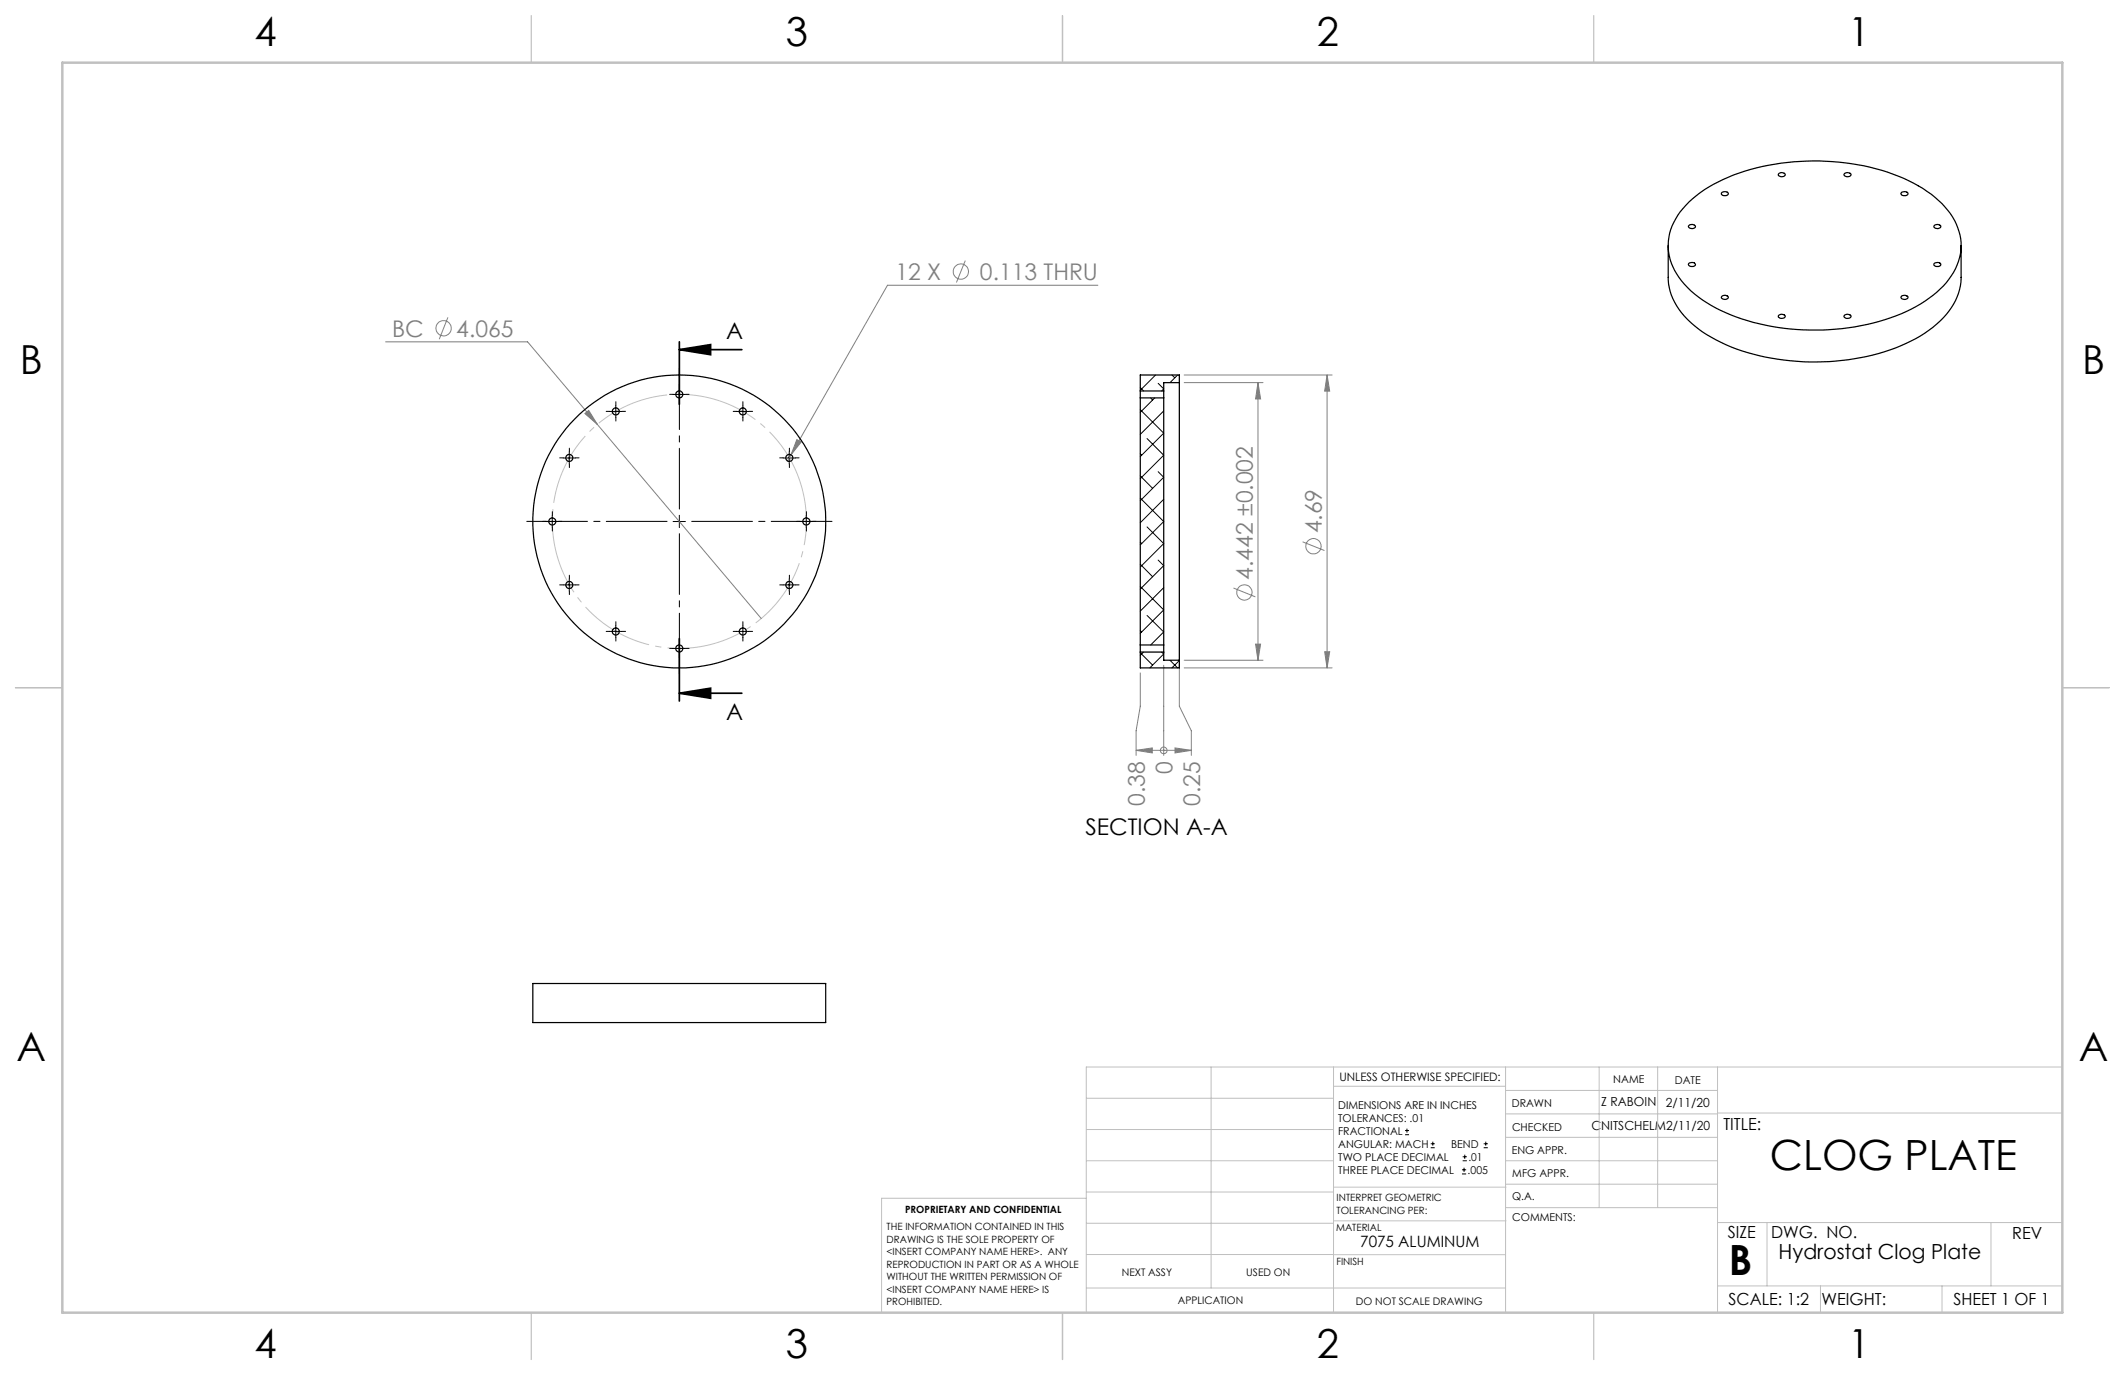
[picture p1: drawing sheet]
<svg xmlns="http://www.w3.org/2000/svg" width="432mm" height="279mm" viewBox="0 0 432 279" stroke-linecap="round" stroke-linejoin="round" font-family="sans-serif">
<g fill="none" stroke="#808080" stroke-width=".2">
<path d="M196.1 53l-1.8 4.4M223.1 58h-42.8l-20.3 35.7M78.4 69.5h28.8l14.2 16.8M91 64.5l-1.7 4.4M240.6 77.8h16M240.6 76.2h30.1M255.6 77.8v56.4M255.6 77.8l.6 3.3h-1.1zM269.7 76.2l.5 3.3h-1zM269.7 76.2v59.5M118.9 84l.7-.6 1.8 2.9zM121.4 86.3l33.3 39.4"/>
<path d="M161.9 89.3l.9 .5-2.1 2.6zM250.6 119.5l4.5 1.8M264.7 110.1l4.4 1.8M231.7 136.7v6.8l-.8 5v5M236.5 135.2v18.3M239.6 135.2v8.3l2.5 5v5M240.6 134.2h16M240.6 135.7h30.1M255.1 130.9h1.1l-.6 3.3zM269.2 132.4h1l-.5 3.3zM230.9 152.5h11.2M230.9 152.5l3.2-.5v1z"/>
<path d="M236.5 152.5h.1M238.8 152l3.3 .5-3.3 .5z"/>
<circle cx="195.3" cy="55.2" r="1.56"/>
<circle cx="90.1" cy="66.7" r="1.55"/>
<circle cx="266.9" cy="111" r="1.55"/>
<circle cx="252.9" cy="120.4" r="1.55"/>
<circle cx="236.5" cy="152.5" r=".68"/>
</g>
<g fill="none" stroke="#000" stroke-width=".2">
<path d="M138 78.9v2.5M114.4 93.1h2.5M115.7 91.8v2.5M123.9 83.6h2.5M125.1 82.4v2.4M136.8 80.2h2.5M149.7 83.6h2.5M151 82.4v2.4M159.1 93.1h2.5M160.4 91.8v2.5M111 106h2.5M112.2 104.7v2.5"/>
<path d="M114.4 118.9h2.5M115.7 117.6v2.5M136.8 106h2.5M138 104.7v2.5M159.1 118.9h2.5M160.4 117.6v2.5M162.6 106h2.5M163.8 104.7v2.5M123.9 128.3h2.5M125.1 127.1v2.5M136.8 131.8h2.5M138 130.5v2.5"/>
<path d="M149.7 128.3h2.5M151 127.1v2.5M285.5 230.6h.8M285.5 229.7h.8M285.9 229.3v.9M290.7 233.2h.8M290.7 232.4h.8M291.1 232v.8M297.1 238.5h.8M297.1 237.7h.8M297.2 235.9h.9M297.2 235.1h.9"/>
<path d="M297.5 237.3v.8M297.6 234.6v.9M301.5 233.2h.8M301.5 232.4h.8M301.9 232v.8"/>
</g>
<path d="M138 71l6.4-1v2.1zM138 71h12.7M138 69.5v12.7M138 129.8v12.7M138 140.9l6.4-1.1v2.1zM138 140.9h12.7" fill="none" stroke="#000" stroke-width=".35"/>
<path d="M162.7 98.4a25.8 25.8 0 0 0-43.2-10.4 25.8 25.8 0 0 0 11.8 42.9 25.8 25.8 0 0 0 31.8-31.1l-.4-1.4" fill="none" stroke="#c0c0c0" stroke-width=".2" stroke-dasharray="15.2 1.3 1.3 1.3" stroke-dashoffset="2.7" stroke-linecap="butt"/>
<path d="M135.6 105.9h-28.6M138.1 103.4v-28.5M138.1 108.4v28.6M140.6 105.9h28.5" fill="none" stroke="#000" stroke-width=".2" stroke-dasharray="15.2 1.3 1.3 1.3" stroke-dashoffset="2.9"/>
<g fill="none" stroke="#000" stroke-width=".2" stroke-dasharray="15.2 1.3 1.3 1.3">
<path d="M138.1 78.9v-.7M114.4 93h-.7M115.7 91.8v-.7M115.7 94.3v.7M116.9 93h.8M123.9 83.6h-.7M125.1 82.3v-.7M125.1 84.8v.8M126.4 83.6h.7M136.8 80.1h-.7M138.1 81.4v.7M139.3 80.1h.7"/>
<path d="M149.7 83.6h-.7M151 82.3v-.7M151 84.8v.8M152.2 83.6h.7M159.2 93h-.8M160.4 91.8v-.7M160.4 94.3v.7M161.7 93h.7M111 105.9h-.7M112.2 104.7v-.7M112.2 107.2v.7M113.5 105.9h.7"/>
<path d="M114.4 118.9h-.7M115.7 117.6v-.7M116.9 118.9h.8M159.2 118.9h-.8M160.4 117.6v-.7M161.7 118.9h.7M162.6 105.9h-.7M163.9 104.7v-.7M163.9 107.2v.7M165.1 105.9h.7M115.7 120.1v.7M123.9 128.3h-.7"/>
<path d="M125.1 127v-.7M125.1 129.5v.8M126.4 128.3h.7M136.8 131.8h-.7M138.1 130.5v-.7M138.1 133v.7M139.3 131.8h.7M149.7 128.3h-.7M151 127v-.7M151 129.5v.8M152.2 128.3h.7M160.4 120.1v.7"/>
</g>
<g fill="none" stroke="#c0c0c0" stroke-width=".2">
<path d="M246.1 216.8v44.9M271 216.8v49.9M305.9 216.8v49.9M324.9 216.8v28.6M336.8 216.8v28.6M349 216.8v49.9M419.1 216.8h-198.4v49.9M220.7 235.9h50.3M220.7 229.5h50.3M220.7 223.2h50.3M271 220.7h34.9M305.9 231.1h43.1"/>
<path d="M305.9 226.3h43.1M305.9 221.6h43.1M305.9 235.9h43.1M349 226.2h70.1M220.7 248.6h50.3M220.7 242.2h50.3M220.7 254.9h50.3M220.7 243.5h-41.6v23.2M271 255h34.9M271 248.1h35M271 241.2h35M305.9 240.6h43.1"/>
<path d="M306 245.4h43M349 248.4h70.1M359.1 248.4v12.9M404.6 248.4v12.9M220.7 261.7h85.2M349 261.3h70.1M369.9 261.3v5.4M394.6 261.3v5.4"/>
</g>
<path d="M108 3.2v9.5M215.9 3.2v9.5M323.8 3.2v9.5M3.1 139.7h9.6M419.1 139.7h9.5M108 266.7v9.6M215.9 266.7v9.6M323.8 266.7v9.6" fill="none" stroke="#c0c0c0" stroke-width=".25"/>
<path d="M12.7 12.7h406.4v254h-406.4z" fill="none" stroke="#c0c0c0" stroke-width=".5"/>
<path d="M138 71l6.4-1v2.1zM138 140.9l6.4-1.1v2.1z" fill="#000"/>
<g fill="#808080">
<path d="M118.9 84l.7-.6 1.8 2.9z"/>
<path d="M161.9 89.3l.9 .5-2.1 2.6z"/>
<path d="M238.8 152l3.3 .5-3.3 .5zM230.9 152.5l3.2-.5v1z"/>
<path d="M255.6 77.8l.6 3.3h-1.1zM255.1 130.9h1.1l-.6 3.3zM269.7 76.2l.5 3.3h-1zM269.2 132.4h1l-.5 3.3z"/>
</g>
<g fill="none" stroke="#000" stroke-width=".25">
<path d="M349.8 39.2a.86 .86 0 0 1 1.4 .2 .82 .82 0 0 1-1.4-.1zM361.5 35.2a.72 .72 0 0 1 .7-.1 .72 .72 0 0 1 .5 .5 .82 .82 0 0 1-1.3-.1zM374.8 35.2a.9 .9 0 0 1 1.3 .3 .83 .83 0 0 1-1.4 0zM386.4 39.1a.9 .9 0 0 1 1.3 .3 .85 .85 0 0 1-1.4-.1zM339 49.9v6.5a12.9 12.9 0 0 0 5.3 9.8 36 36 0 0 0 19.5 7.1 46.1 46.1 0 0 0 25.5-4.5 17.5 17.5 0 0 0 8.7-9.2l.5-2.3v-7.4M343.1 45.9a.77 .77 0 0 1 .8-.3 .77 .77 0 0 1 .6 .6 .8 .8 0 0 1-1.4-.3zM343.1 53.6a.79 .79 0 0 1 .8-.3 .79 .79 0 0 1 .6 .6 .79 .79 0 0 1-.8 .3 .79 .79 0 0 1-.6-.6zM343.2 41a32.8 32.8 0 0 1 17.4-7.6 47.3 47.3 0 0 1 27.2 3.3 19.6 19.6 0 0 1 9.7 8.9 10.8 10.8 0 0 1-2 11.8 28.6 28.6 0 0 1-14.9 8.3 47.3 47.3 0 0 1-31.9-3.1 18.3 18.3 0 0 1-9.1-9.1 10.9 10.9 0 0 1 2.4-11.1zM393 45.9a.82 .82 0 0 1 1.4 .2 .8 .8 0 0 1-1.4-.1zM393 53.6a.86 .86 0 0 1 1.4 .2 .81 .81 0 0 1-1.4-.1zM231.7 79.4v1.5M231.7 79.4h4.8"/>
<path d="M236.5 79.4v1.5M239.6 77.8v56.4M239.6 77.8v-1.6h-7.9v3.2M239.6 77.8h-3.1v1.6M349.8 60.3a.82 .82 0 0 1 1.4 .2 .8 .8 0 0 1-1.4-.1zM361.5 64a.72 .72 0 0 1 .7-.2 .72 .72 0 0 1 .5 .6 .82 .82 0 0 1-1.3-.2zM374.8 64a.9 .9 0 0 1 1.3 .3 .83 .83 0 0 1-1.4-.1zM386.4 60.2a.84 .84 0 0 1 1.3 .3 .83 .83 0 0 1-1.4-.1zM231.7 80.9v50.2M231.7 80.9h4.8M236.5 80.9v50.2M231.7 131.1v1.4"/>
<path d="M231.7 132.5v3.2h7.9v-1.5M231.7 132.5h4.8M231.7 131.1h4.8M236.5 131.1v1.4M236.5 132.5v1.7h3.1M108.3 199.8h59.5v8h-59.5z"/>
<circle cx="115.7" cy="93" r=".72"/>
<circle cx="125.1" cy="83.6" r=".7"/>
<circle cx="138" cy="80.2" r=".71"/>
<circle cx="150.9" cy="83.6" r=".71"/>
<circle cx="160.4" cy="93" r=".72"/>
<circle cx="112.2" cy="106" r=".72"/>
<circle cx="115.7" cy="118.9" r=".72"/>
<circle cx="138" cy="106" r="29.8"/>
<circle cx="160.4" cy="118.9" r=".72"/>
<circle cx="163.8" cy="106" r=".72"/>
<circle cx="125.1" cy="128.3" r=".71"/>
<circle cx="138" cy="131.8" r=".72"/>
<circle cx="150.9" cy="128.3" r=".72"/>
</g>
<g fill="none" stroke="#000" stroke-width=".2">
<path d="M231.7 78.7l.7 .7M234.8 76.2l-3.1 3.1M235.3 77.9l1.2 1.1-.5 .4M238.1 76.2l.6 .6M239.3 76.2l-1.6 1.6M231.7 83.3l4.8 4.7-4.8 4.8M231.7 96.7l2.5 2.5M231.7 92.2l.3 .3M233.1 89.1l3.4 3.4-4.8 4.8M233.8 80.9l.4 .4M234.6 80.9l-2.9 2.9M235.3 95.8l1.2 1.2-4.8 4.7"/>
<path d="M236.5 83.5l-4.8 4.8M231.7 101.2l4.8 4.8-4.8 4.7M231.7 119.2l4.8 4.7-4.8 4.8M231.7 114.7l2.5 2.5M231.7 110.2l.3 .3M233.1 107.1l3.4 3.4-4.8 4.7M235.3 113.8l1.2 1.1-4.8 4.8M236.5 101.5l-4.8 4.7M236.5 119.4l-4.8 4.8M231.7 132.6l2.5 2.5M231.7 128.1l.3 .3M232.4 132.5l-.7 .7"/>
<path d="M233.1 125.1l3.4 3.3-2.7 2.7M236 132.5l.5 .4-2.9 2.8M237.7 134.2l1.6 1.5M239.6 134.2l-1.5 1.5"/>
</g>
<g font-size="8.5">
<text x="359.7" y="237.7">CLOG PLATE</text>
<text x="351.3" y="259">B</text>
</g>
<g font-size="8.1">
<text x="51.7" y="9.3">4</text>
<text x="159.7" y="9.3">3</text>
<text x="267.6" y="9.3">2</text>
<text x="375.6" y="9.3">1</text>
<text x="4" y="76">B</text>
<text x="423.1" y="76">B</text>
<text x="3.3" y="215.7">A</text>
<text x="422.4" y="215.7">A</text>
<text x="51.7" y="276">4</text>
<text x="159.7" y="276">3</text>
<text x="267.6" y="276">2</text>
<text x="375.6" y="276">1</text>
</g>
<g font-size="4.7" fill="#808080">
<text x="182" y="56.9">12 X</text>
<text x="199.1" y="56.9">0.113 THRU</text>
<text x="79.7" y="68.4">BC</text>
<text x="92.7" y="68.4">4.065</text>
<text x="268.6" y="108.4" transform="rotate(-90 268.6 108.4)">4.69</text>
<text x="254.6" y="117.8" transform="rotate(-90 254.6 117.8)">4.442 ±0.002</text>
<text x="238.2" y="157.4" transform="rotate(-90 238.2 157.4)">0</text>
<text x="232.6" y="163.8" transform="rotate(-90 232.6 163.8)">0.38</text>
<text x="243.9" y="163.8" transform="rotate(-90 243.9 163.8)">0.25</text>
</g>
<g font-size="4.7">
<text x="147.6" y="68.9">A</text>
<text x="147.6" y="146.2">A</text>
<text x="220.6" y="169.6">SECTION A-A</text>
</g>
<text font-size="4.2" x="361.4" y="255.9">Hydrostat Clog Plate</text>
<g font-size="3.4">
<text x="350.2" y="229.5">TITLE:</text>
<text x="351.1" y="251.6">SIZE</text>
<text x="359.9" y="251.6">DWG. NO.</text>
<text x="408.9" y="251.7">REV</text>
<text x="351.2" y="265.2">SCALE: 1:2</text>
<text x="370.1" y="265.3">WEIGHT:</text>
<text x="396.9" y="265.2">SHEET 1 OF 1</text>
</g>
<text font-size="3.2" x="276.4" y="253.3">7075 ALUMINUM</text>
<g font-size="2.5">
<text x="325.4" y="224.8">Z RABOIN</text>
<text x="338.5" y="224.9">2/11/20</text>
<text x="323.4" y="229.6">CNITSCHELM2/11/20</text>
</g>
<text font-size="2.4" x="272.2" y="219.7">UNLESS OTHERWISE SPECIFIED:</text>
<g font-size="2.2">
<text x="327.8" y="220.1">NAME</text>
<text x="340.3" y="220.2">DATE</text>
<text x="271.9" y="225.3">DIMENSIONS ARE IN INCHES</text>
<text x="271.9" y="227.9">TOLERANCES: .01</text>
<text x="307.2" y="224.9">DRAWN</text>
<text x="271.9" y="230.6">FRACTIONAL</text>
<text x="271.9" y="233.2">ANGULAR: MACH</text>
<text x="294.9" y="233.2">BEND</text>
<text x="307.3" y="229.8">CHECKED</text>
<text x="271.9" y="238.5">THREE PLACE DECIMAL</text>
<text x="271.9" y="235.9">TWO PLACE DECIMAL</text>
<text x="298.2" y="238.5">.005</text>
<text x="298.4" y="235.9">.01</text>
<text x="307.2" y="234.5">ENG APPR.</text>
<text x="307.3" y="239.2">MFG APPR.</text>
<text x="307.3" y="243.9">Q.A.</text>
<text x="307.3" y="248.1">COMMENTS:</text>
</g>
<g font-size="2.1">
<text x="227.9" y="259.2">NEXT ASSY</text>
<text x="253.3" y="259.2">USED ON</text>
<text x="239.3" y="265">APPLICATION</text>
<text x="275.5" y="265.1">DO NOT SCALE DRAWING</text>
</g>
<g font-size="2">
<text x="271.6" y="244.1">INTERPRET GEOMETRIC</text>
<text x="180.2" y="250">THE INFORMATION CONTAINED IN THIS</text>
<text x="183.9" y="246.4">PROPRIETARY AND CONFIDENTIAL</text>
<text x="271.5" y="250.2">MATERIAL</text>
<text x="271.6" y="246.6">TOLERANCING PER:</text>
<text x="180.2" y="252.5">DRAWING IS THE SOLE PROPERTY OF</text>
<text x="180.2" y="255.1">&lt;INSERT COMPANY NAME HERE&gt;. ANY</text>
<text x="180.2" y="257.6">REPRODUCTION IN PART OR AS A WHOLE</text>
<text x="271.5" y="257">FINISH</text>
<text x="180.2" y="260.1">WITHOUT THE WRITTEN PERMISSION OF</text>
<text x="180.2" y="262.6">&lt;INSERT COMPANY NAME HERE&gt; IS</text>
<text x="180.2" y="265.2">PROHIBITED.</text>
</g>
</svg>
